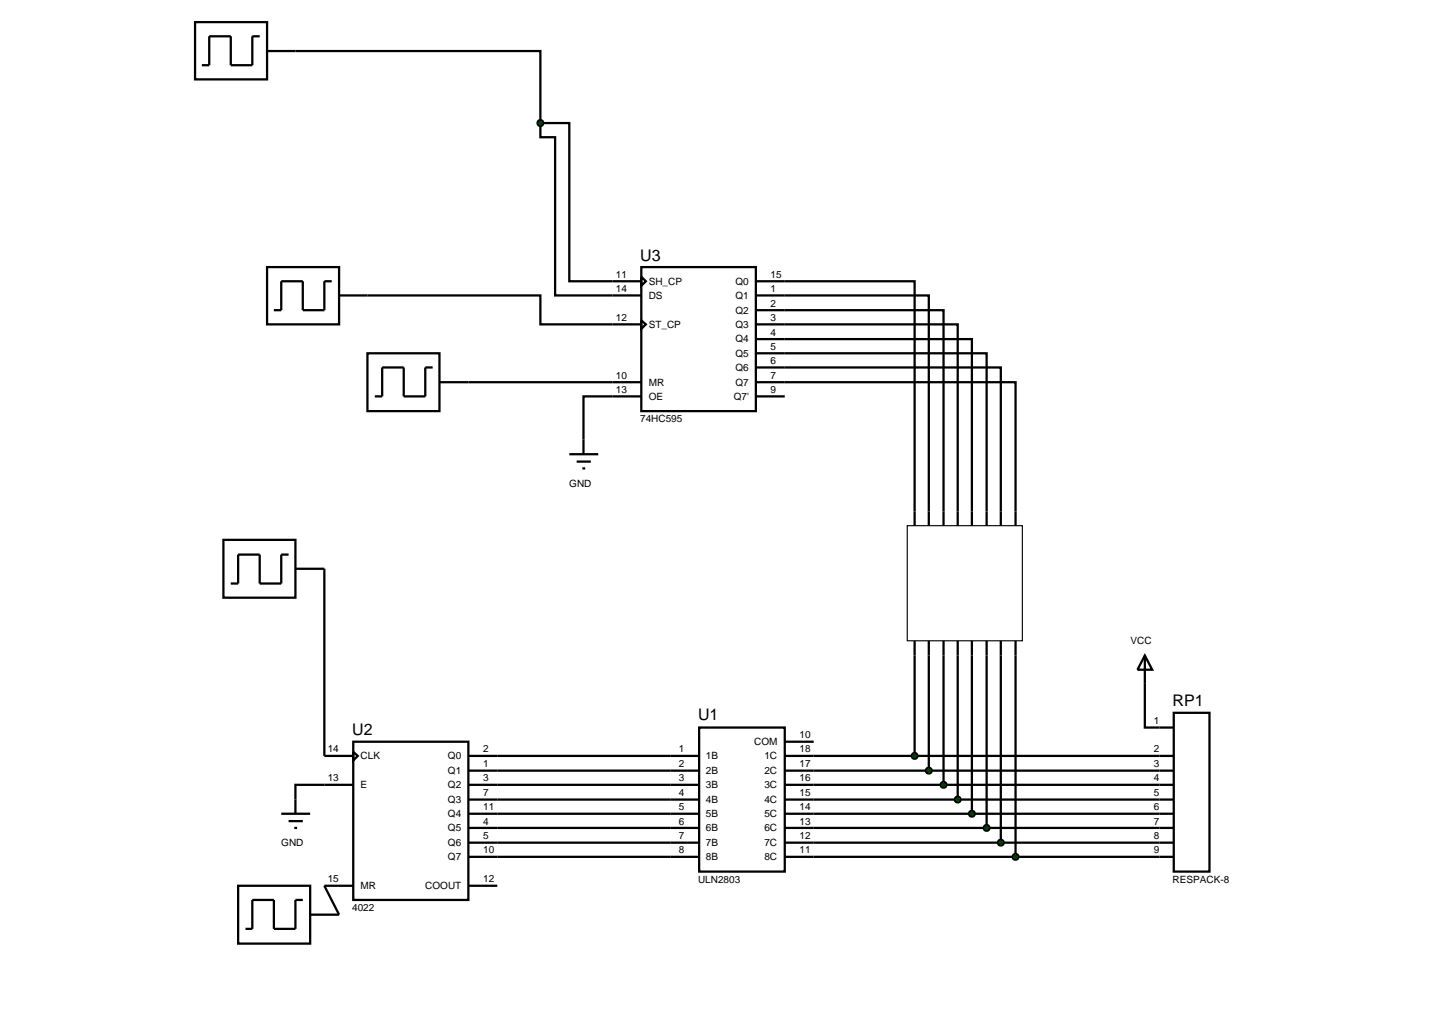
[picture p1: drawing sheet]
<svg xmlns="http://www.w3.org/2000/svg" width="257mm" height="180mm" viewBox="0 0 257 180" stroke-linecap="round" stroke-linejoin="round" font-family="sans-serif">
<g fill="none" stroke="#000" stroke-width=".4">
<path d="M34.4 3.9h12.7v10.1h-12.7zM45.8 6.4h-1.3v5.1h-3.8v-5.1h-3.8v5.1h-1.3M47.1 9h48.2v12.7M95.3 21.7h5.1v27.9h12.7M95.3 21.7v2.5h2.6v27.9h15.2M47.1 47.1h12.7v10.1h-12.7zM58.5 49.6h-1.3v5.1h-3.8v-5.1h-3.8v5.1h-1.3M59.8 52.1h35.5v5.1h17.8M113.1 47.1h20.2v25.4h-20.2zM113.1 48.8l.8 .8-.8 .8zM113.1 56.5l.8 .7-.8 .8zM133.3 49.6h28v43.1"/>
<path d="M133.3 52.1h30.5v40.6M133.3 54.7h33.1v38M133.3 57.2h35.6v35.5M133.3 59.8h38.1v32.9M82.6 67.4h30.5M113.1 69.9h-10.2v10.2M133.3 62.3h40.7v30.4M133.3 64.8h43.2v27.9M133.3 67.4h45.8v25.3M133.3 69.9h5.1M39.4 95.2h12.7v10.2h-12.7zM50.9 97.8h-1.3v5.1h-3.8v-5.1h-3.8v5.1h-1.3"/>
<path d="M100.4 80.1h5.1M101.7 81.4h2.5M102.7 82.6h.5M52.1 100.3h5.1v33h5.1M161.3 113v20.3M163.8 113v22.9M166.4 113v25.4M168.9 113v28M171.4 113v30.5M174 113v33M176.5 113v35.6M179.1 113v38.1"/>
<path d="M201.9 115.6v12.7h5.1M201.9 115.6l1.3 2.5h-2.6zM62.3 130.8h20.3v27.9h-20.3zM62.3 138.4h-10.2v2.6M62.3 132.6l.8 .7-.8 .8zM82.6 138.4h40.7M82.6 135.9h40.7M82.6 133.3h40.7M123.3 128.3h15.1v25.4h-15.1zM138.4 138.4h68.6M138.4 135.9h68.6M138.4 133.3h68.6"/>
<path d="M138.4 130.8h5.1M207 125.7h6.3v28h-6.3zM62.3 156.2h-5.1l2.6 5.1M82.6 151.1h40.7M82.6 148.6h40.7M82.6 146h40.7M82.6 143.5h40.7M82.6 141h40.7M82.6 156.2h5.1M138.4 151.1h68.6M138.4 148.6h68.6M138.4 146h68.6"/>
<path d="M138.4 143.5h68.6M138.4 141h68.6"/>
</g>
<path d="M160 92.7h20.3v20.3h-20.3z" fill="none" stroke="#000" stroke-width=".2"/>
<path d="M95 21.3l.3-.1-.5 .5zM95.3 21.2l.4 .2 .1 .3zM95.3 22.2l.5-.5-.1 .3zM94.8 21.7l.5 .5-.3-.1z" fill="#004000" stroke="#000" stroke-width=".4"/>
<path d="M95.3 21.2l.5 .5-.5 .5-.5-.5z" fill="#004000"/>
<path d="M64.8 62.3h12.7v10.2h-12.7zM76.3 64.8h-1.3v5.1h-3.8v-5.1h-3.8v5.1h-1.3M77.5 67.4h5.1M42 156.2h12.7v10.2h-12.7zM49.6 143.5h5.1M50.9 144.8h2.5M51.9 146h.5M52.1 141v2.5M53.4 158.7h-1.3v5.1h-3.8v-5.1h-3.8v5.1h-1.2M54.7 161.3h5.1" fill="none" stroke="#000" stroke-width=".4"/>
<g fill="#004000" stroke="#000" stroke-width=".4">
<path d="M161 132.9l.3-.1-.5 .5zM161.3 132.8l.3 .1 .2 .4zM161.3 133.8l.5-.5-.2 .4zM160.8 133.3l.5 .5-.4-.2z"/>
<path d="M163.5 135.5l.3-.1-.5 .5zM163.8 135.4l.3 .1 .2 .4zM164.3 135.9l-.1 .3-.4 .2zM163.3 135.9l.5 .5-.4-.2z"/>
<path d="M166 138.1l.4-.2-.5 .5zM166.4 137.9l.4 .2 .1 .3zM166.9 138.4l-.2 .4-.3 .1zM165.9 138.4l.5 .5-.3-.1z"/>
<path d="M168.5 140.7l.4-.2-.5 .5zM168.9 140.5l.3 .1 .2 .4zM169.4 141l-.2 .4-.3 .1zM168.4 141l.5 .5-.3-.1z"/>
<path d="M171.1 143.1l.3-.1-.5 .5zM171.4 143l.3 .1 .2 .4zM171.4 144l.5-.5-.2 .4zM170.9 143.5l.5 .5-.3-.1z"/>
<path d="M173.7 145.6l.3-.1-.5 .5zM174 145.5l.3 .1 .2 .4zM174.5 146l-.2 .4-.3 .1zM173.5 146l.5 .5-.4-.2z"/>
<path d="M176.2 148.2l.3-.1-.5 .5zM176.5 148.1l.3 .1 .2 .4zM177 148.6l-.1 .3-.4 .2zM176 148.6l.5 .5-.4-.2z"/>
<path d="M178.7 150.8l.4-.2-.5 .5zM179.1 150.6l.4 .2 .1 .3zM179.6 151.1l-.2 .4-.3 .1zM178.6 151.1l.5 .5-.3-.1z"/>
</g>
<g fill="#004000">
<path d="M161.3 132.8l.5 .5-.5 .5-.5-.5z"/>
<path d="M163.8 135.4l.5 .5-.5 .5-.5-.5z"/>
<path d="M166.4 137.9l.5 .5-.5 .5-.5-.5z"/>
<path d="M168.4 141l.5-.5 .5 .5-.5 .5z"/>
<path d="M171.4 143l.5 .5-.5 .5-.5-.5z"/>
<path d="M174 145.5l.5 .5-.5 .5-.5-.5z"/>
<path d="M176.5 148.1l.5 .5-.5 .5-.5-.5z"/>
<path d="M179.1 150.6l.5 .5-.5 .5-.5-.5z"/>
</g>
<g font-size="2.8">
<text x="112.9" y="46">U3</text>
<text x="206.8" y="124.6">RP1</text>
<text x="62.1" y="129.7">U2</text>
<text x="123.1" y="127.1">U1</text>
</g>
<g font-size="1.8">
<text x="108.6" y="49">11</text>
<text x="108.6" y="51.5">14</text>
<text x="114.4" y="50.2">SH_CP</text>
<text x="114.4" y="52.7">DS</text>
<text x="129.7" y="50.2">Q0</text>
<text x="129.7" y="52.7">Q1</text>
<text x="135.9" y="49">15</text>
<text x="135.9" y="51.5">1</text>
<text x="108.6" y="56.6">12</text>
<text x="114.4" y="57.8">ST_CP</text>
<text x="129.7" y="55.3">Q2</text>
<text x="129.7" y="57.8">Q3</text>
<text x="135.9" y="54.1">2</text>
<text x="135.9" y="56.6">3</text>
<text x="135.9" y="59.2">4</text>
<text x="129.7" y="60.4">Q4</text>
<text x="129.7" y="62.9">Q5</text>
<text x="129.7" y="65.4">Q6</text>
<text x="135.9" y="61.7">5</text>
<text x="135.9" y="64.2">6</text>
<text x="108.6" y="66.8">10</text>
<text x="108.6" y="69.3">13</text>
<text x="114.4" y="68">MR</text>
<text x="114.4" y="70.5">OE</text>
<text x="129.4" y="70.5">Q7'</text>
<text x="129.7" y="68">Q7</text>
<text x="135.9" y="66.8">7</text>
<text x="135.9" y="69.3">9</text>
<text x="112.9" y="74.5">74HC595</text>
<text x="100.4" y="85.8">GND</text>
<text x="199.4" y="113.6">VCC</text>
<text x="133" y="131.4">COM</text>
<text x="141" y="130.2">10</text>
<text x="203.5" y="127.7">1</text>
<text x="57.8" y="132.7">14</text>
<text x="57.8" y="137.8">13</text>
<text x="63.6" y="133.9">CLK</text>
<text x="79" y="136.5">Q1</text>
<text x="79" y="133.9">Q0</text>
<text x="85.2" y="137.8">3</text>
<text x="85.2" y="135.3">1</text>
<text x="85.2" y="132.7">2</text>
<text x="119.7" y="132.7">1</text>
<text x="119.7" y="135.3">2</text>
<text x="119.7" y="137.8">3</text>
<text x="124.5" y="133.9">1B</text>
<text x="124.5" y="136.5">2B</text>
<text x="134.8" y="133.9">1C</text>
<text x="134.8" y="136.5">2C</text>
<text x="141" y="132.7">18</text>
<text x="141" y="135.3">17</text>
<text x="141" y="137.8">16</text>
<text x="203.5" y="132.7">2</text>
<text x="203.5" y="135.3">3</text>
<text x="203.5" y="137.8">4</text>
<text x="63.6" y="139">E</text>
<text x="79" y="141.6">Q3</text>
<text x="79" y="139">Q2</text>
<text x="85.2" y="142.9">11</text>
<text x="85.2" y="140.4">7</text>
<text x="119.7" y="140.4">4</text>
<text x="119.7" y="142.9">5</text>
<text x="124.5" y="139">3B</text>
<text x="124.5" y="141.6">4B</text>
<text x="134.8" y="139">3C</text>
<text x="134.8" y="141.6">4C</text>
<text x="141" y="140.4">15</text>
<text x="141" y="142.9">14</text>
<text x="203.5" y="140.4">5</text>
<text x="203.5" y="142.9">6</text>
<text x="49.6" y="149.2">GND</text>
<text x="79" y="149.2">Q6</text>
<text x="79" y="146.6">Q5</text>
<text x="79" y="144.1">Q4</text>
<text x="85.2" y="148">5</text>
<text x="85.2" y="145.4">4</text>
<text x="119.7" y="145.4">6</text>
<text x="119.7" y="148">7</text>
<text x="124.5" y="144.1">5B</text>
<text x="124.5" y="146.6">6B</text>
<text x="124.5" y="149.2">7B</text>
<text x="134.8" y="144.1">5C</text>
<text x="134.8" y="146.6">6C</text>
<text x="134.8" y="149.2">7C</text>
<text x="141" y="145.4">13</text>
<text x="141" y="148">12</text>
<text x="203.5" y="145.4">7</text>
<text x="203.5" y="148">8</text>
<text x="57.8" y="155.6">15</text>
<text x="79" y="151.7">Q7</text>
<text x="85.2" y="155.6">12</text>
<text x="85.2" y="150.5">10</text>
<text x="119.7" y="150.5">8</text>
<text x="123.1" y="155.7">ULN2803</text>
<text x="124.5" y="151.7">8B</text>
<text x="134.8" y="151.7">8C</text>
<text x="141" y="150.5">11</text>
<text x="203.5" y="150.5">9</text>
<text x="206.8" y="155.7">RESPACK-8</text>
<text x="62.1" y="160.7">4022</text>
<text x="63.6" y="156.8">MR</text>
<text x="75" y="156.8">COOUT</text>
</g>
</svg>
